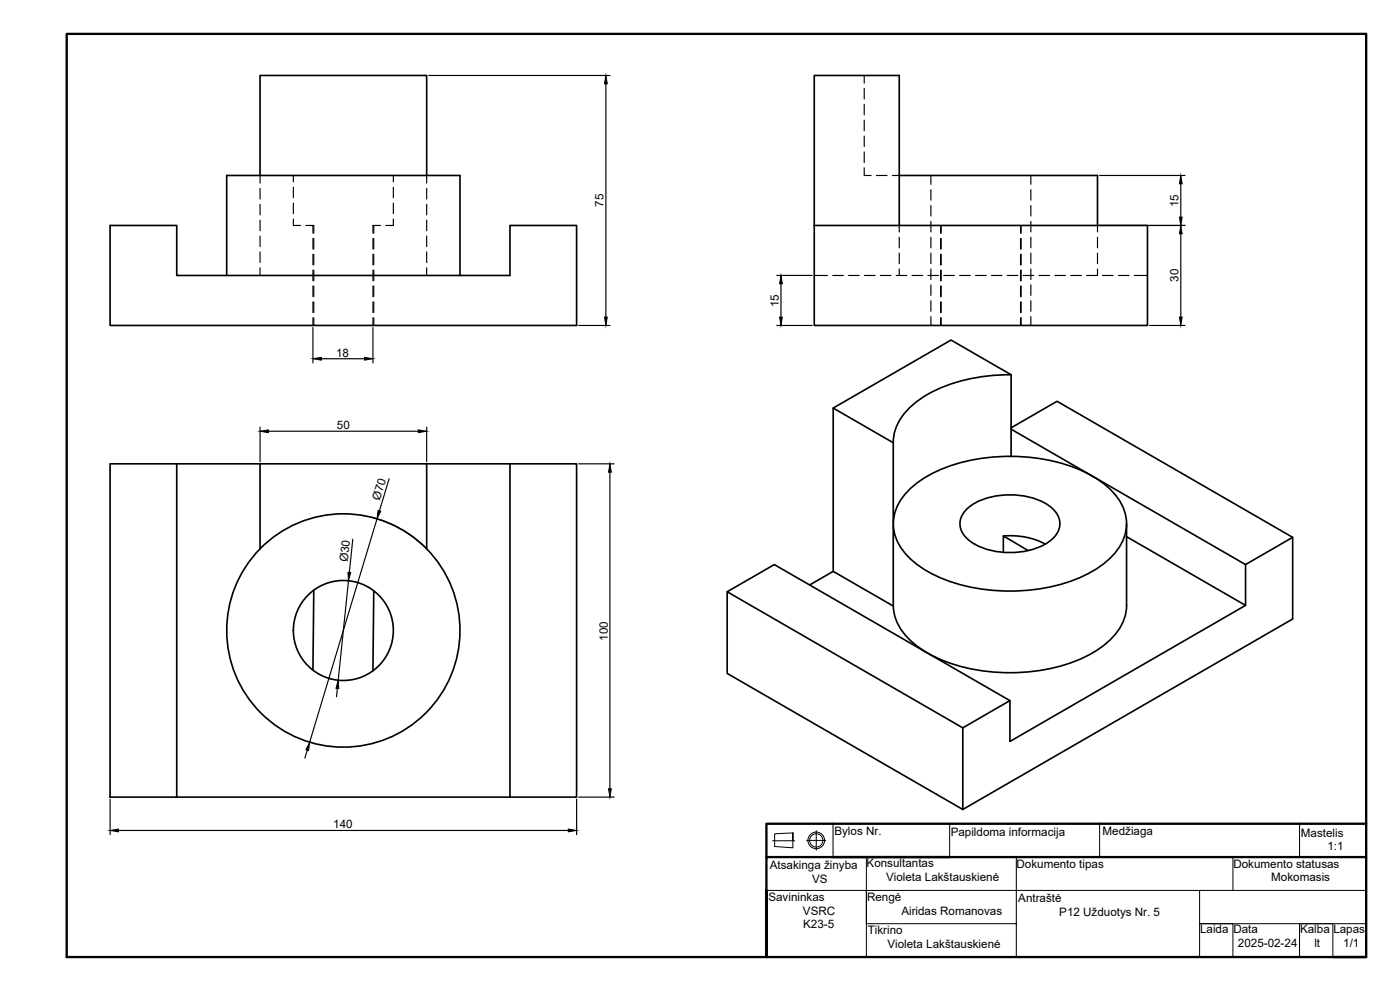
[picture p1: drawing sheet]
<svg xmlns="http://www.w3.org/2000/svg" width="420mm" height="297mm" viewBox="0 0 420 297" stroke-linecap="round" stroke-linejoin="round" font-family="sans-serif">
<!-- layer: MD_Visible -->
<g fill="none" stroke="#000" stroke-width=".5">
<path d="M78 52.6v-30h50v30M269.9 52.6h59.5v15M33 67.6h20v15.1h100v-15.1h20v30h-140zM244.4 67.6v-45h25.5v45M244.4 67.6h100v30h-100zM68 82.7v-30.1h70v30.1M303.4 112.4l-18-10.4-35.3 20.4M303.4 112.4v24.5M303.4 112.4a48.2 48.2 0 0 0-27.7 7.7 15.9 15.9 0 0 0-7.6 12.7M33 139.2h20v100h-20zM53 139.2h25M78 139.2h50v25.5"/>
<path d="M78 139.2v25.5M128 139.2h25M153 139.2h20v100h-20zM303.4 128.4l13.8-8 70.7 40.8-14.1 8.2-70.4-40.6M303.4 136.9a48.3 48.3 0 0 0-27.4 7.4 16.6 16.6 0 0 0-7.9 12.6M303.4 136.9a47.5 47.5 0 0 1 27.1 7.7 16.2 16.2 0 0 1 7.6 12.6 15.2 15.2 0 0 1-6.2 11.4 44.6 44.6 0 0 1-26 8.7 49.9 49.9 0 0 1-30-7.4 16.5 16.5 0 0 1-7.8-12.6M290.3 152.6a21.4 21.4 0 0 1 18.1-3.6 13.7 13.7 0 0 1 8.9 5.3 5.7 5.7 0 0 1-1.4 7.4 21.4 21.4 0 0 1-18.1 3.5 13.7 13.7 0 0 1-8.9-5.3 5.7 5.7 0 0 1 1.4-7.3zM338.1 157.1v24.5a15.1 15.1 0 0 1-6.1 11.5 44.4 44.4 0 0 1-26 8.7 49.9 49.9 0 0 1-30-7.4 16.5 16.5 0 0 1-7.9-12.6M78 164.7a35 35 0 0 1 50 0M78 164.7a35 35 0 0 0 .4 49.3 35 35 0 0 0 49.3 0 35 35 0 0 0 .3-49.3M94.2 177.1l-.3 24M112.2 177.3l-.3 24"/>
<path d="M218.2 177.6l14.2-8.2 70.7 40.8-14.2 8.2zM243 175.5l7.1-4.1 18 10.4M250.1 171.4v-49l18 10.4v49M301.1 160.8a22.7 22.7 0 0 1 12.6 2.5M308.6 165.2l-7.5-4.4v4.9M338.1 161l35.7 20.6-70.7 40.9v-12.3M373.8 169.4v12.2M387.9 161.2v24.5l-99 57.2-70.7-40.8v-24.5M288.9 218.4v24.5M53 239.2h100"/>
<circle cx="103" cy="189.2" r="15"/>
</g>
<!-- layer: MD_Hidden -->
<g fill="none" stroke="#000" stroke-width=".35">
<path d="M259.4 22.6v2.3M259.4 26.5v3.2M259.4 31.3v3.2M259.4 36.1v3.1M78 52.6v2.3M78 56.5v3.2M88 52.6v2M88 56.2v3.1M118 52.6v2M118 56.2v3.1M128 52.6v2.3M128 56.5v3.2"/>
<path d="M259.4 50.3v2.3h2M259.4 40.8v3.2M259.4 45.6v3.2M263 52.6h3.2M267.8 52.6h2.1M279.4 52.6v2.7M279.4 56.9v3.2M309.4 52.6v2.7M309.4 56.9v3.2M78 61.3v3.2M78 66.1v3.1M78 70.8v3.2"/>
<path d="M78 75.6v3.2M88 65.7v1.9h2.2M88 60.9v3.2M91.8 67.6h2.4v2.4M93.9 67.6v2.4M93.9 71.5v3.2M93.9 76.3v3.2M94.2 71.5v3.2M94.2 76.3v3.2M111.9 71.5v3.2M111.9 76.3v3.2M112.2 67.6v2.4"/>
<path d="M112.2 71.5v3.2M112.2 76.3v3.2M114.2 67.6h-2.3v2.4M118 65.7v1.9h-2.2M118 60.9v3.2M128 61.3v3.2M128 66.1v3.1M128 70.8v3.2M128 75.6v3.2M269.9 67.6v2M269.9 71.2v3.2M269.9 75.9v3.2"/>
<path d="M279.4 61.7v3.1M279.4 66.4v3.2M279.4 71.2v3.2M279.4 75.9v3.2M282.3 67.6v2.4M282.3 71.5v3.2M282.3 76.3v3.2M282.5 67.6v2.4M282.5 71.5v3.2M282.5 76.3v3.2M306.3 67.6v2.4M306.3 71.5v3.2"/>
<path d="M306.3 76.3v3.2M306.5 67.6v2.4M306.5 71.5v3.2M306.5 76.3v3.2M309.4 61.7v3.1M309.4 66.4v3.2M309.4 71.2v3.2M309.4 75.9v3.2M329.4 67.6v2M329.4 71.2v3.2M329.4 75.9v3.2M78 80.3v2.4"/>
<path d="M93.9 81.1v3.1M93.9 85.8v3.2M93.9 90.6v3.2M93.9 95.4v2.2M94.2 81.1v3.1M94.2 85.8v3.2M94.2 90.6v3.2M94.2 95.4v2.2M111.9 81.1v3.1M111.9 85.8v3.2M111.9 90.6v3.2M111.9 95.4v2.2"/>
<path d="M112.2 81.1v3.1M112.2 85.8v3.2M112.2 90.6v3.2M112.2 95.4v2.2M128 80.3v2.4M244.4 82.7h3.9M249.9 82.7h3.2M254.7 82.7h3.2M259.4 82.7h3.2M264.2 82.7h3.2M269 82.7h3.1M269.9 80.7v2"/>
<path d="M273.7 82.7h3.2M278.5 82.7h3.2M279.4 80.7v3.2M279.4 85.5v3.1M279.4 90.2v3.2M279.4 95v2.6M282.3 81.1v3.1M282.3 85.8v3.2M282.3 90.6v3.2M282.3 95.4v2.2M282.5 81.1v3.1M282.5 85.8v3.2"/>
<path d="M282.5 90.6v3.2M282.5 95.4v2.2M283.3 82.7h3.1M288 82.7h3.2M292.8 82.7h3.2M297.6 82.7h3.1M302.3 82.7h3.2M306.3 81.1v3.1M306.3 85.8v3.2M306.3 90.6v3.2M306.3 95.4v2.2M306.5 81.1v3.1"/>
<path d="M306.5 85.8v3.2M306.5 90.6v3.2M306.5 95.4v2.2M307.1 82.7h3.2M309.4 80.7v3.2M309.4 85.5v3.1M309.4 90.2v3.2M309.4 95v2.6M311.8 82.7h3.2M316.6 82.7h3.2M321.4 82.7h3.1M326.1 82.7h3.2"/>
<path d="M329.4 80.7v2M330.9 82.7h3.2M335.7 82.7h3.1M340.4 82.7h4"/>
</g>
<!-- layer: 0 -->
<g fill="none" stroke="#000" stroke-width=".3">
<path d="M20 10.2h390v277h-390zM231.9 252.3h6.6M238 249.9l-5.5 .3v3.8l5.5 .4v-4.5v2.4M242.1 252.2h5.7M245 249.2v5.9M250 247.2v10M260 257.2v10M285 247.2v10M305 257.2v10h105M330 247.2v10M370 257.2v10M390 247.2v10"/>
<path d="M230 267.2h30v20h45v-10h-45v-10h45v10M360 267.2v10h10v10h20v-10h20M360 287.2v-10h40v10"/>
<circle cx="245" cy="252.1" r="2"/>
<circle cx="245" cy="252.1" r="2.5"/>
</g>
<path d="M410 247.2v40h-180h180" fill="none" stroke="#000" stroke-width=".5"/>
<path d="M20 10.2h390v277h-390zM250 257.2h35M410 257.2h-180v30v-20M410 247.2h-180v10M400 287.2h10" fill="none" stroke="#000" stroke-width=".7"/>
<!-- layer: matmenu -->
<g fill="none" stroke="#000" stroke-width=".35">
<path d="M128.7 22.6h54.4M181.8 25.1v70M330 52.6h25.6M354.4 55.1v10M330 67.6h25.6M354.4 70.1v25M93.9 98.3v10.6M111.9 98.3v10.6M173.7 97.6h9.4M233.1 82.6h10.6M233.1 97.6h10.6M234.4 85.1v10"/>
<path d="M345 97.6h10.6M96.4 107.6h13M78 128.1v10.4M80.5 129.4h45M128 128.1v10.4M173.7 139.2h10.6M111.9 155.3a35 35 0 0 1 15.7 8.9M113.1 155.7l-20.2 67M116.8 143.7l-2.9 9.6M183 141.7v95M104.6 174.3l-3.1 29.8M105.9 161.8l-1.1 10"/>
<path d="M101.2 206.6l-.2 2.5M33 239.8v10.6M92.2 225.1l-.7 2.4M173 239.8v10.6M173.7 239.2h10.6M35.5 249.2h135"/>
</g>
<g fill="#000" stroke="#000" stroke-width=".3">
<path d="M181.8 22.6l.5 2.5h-.9zM354.4 52.6l.4 2.5h-.8zM354.4 67.6l.4 2.5h-.8zM354 65.1h.8l-.4 2.5zM181.4 95.1h.9l-.5 2.5zM234.4 82.6l.4 2.5h-.8zM234 95.1h.8l-.4 2.5zM354 95.1h.8l-.4 2.5zM93.9 107.6l2.5-.4v.9zM109.4 107.2l2.5 .4-2.5 .5zM78 129.4l2.5-.4v.8zM125.5 129l2.5 .4-2.5 .4z"/>
<path d="M113.5 153.1l.8 .3-1.2 2.3zM183 139.2l.5 2.5h-.9zM104.4 171.7l.9 .1-.7 2.5zM101.5 204.1l.2 2.5-.9-.1zM92.9 222.7l-.3 2.5-.8-.3zM182.6 236.7h.9l-.5 2.5zM33 249.2l2.5-.5v.9zM170.5 248.7l2.5 .5-2.5 .4z"/>
</g>
<g font-size="3.5">
<text x="181.2" y="62.1" transform="rotate(-90 181.2 62.1)">75</text>
<text x="353.7" y="62.2" transform="rotate(-90 353.7 62.2)">15</text>
<text x="353.7" y="84.6" transform="rotate(-90 353.7 84.6)">30</text>
<text x="233.7" y="92.2" transform="rotate(-90 233.7 92.2)">15</text>
<text x="100.9" y="107">18</text>
<text x="101.1" y="128.7">50</text>
<text x="114" y="150.2" transform="rotate(-73 114 150.2)">Ø70</text>
<text x="104.4" y="168.7" transform="rotate(-84 104.4 168.7)">Ø30</text>
<text x="182.4" y="192.2" transform="rotate(-90 182.4 192.2)">100</text>
<text x="100" y="248.5">140</text>
<text x="250.4" y="250.6">Bylos Nr.</text>
<text x="285.3" y="250.8">Papildoma informacija</text>
<text x="330.9" y="250.5">Medžiaga</text>
<text x="390.4" y="251">Mastelis</text>
<text x="398.4" y="255.2">1:1</text>
<text x="231" y="260.6">Atsakinga žinyba</text>
<text x="260.1" y="260.2">Konsultantas</text>
<text x="305.1" y="260.5">Dokumento tipas</text>
<text x="370.2" y="260.3">Dokumento statusas</text>
<text x="243.8" y="264.8">VS</text>
<text x="265.9" y="264.4">Violeta Lakštauskienė</text>
<text x="381.5" y="264.5">Mokomasis</text>
<text x="230.6" y="270.2">Savininkas</text>
<text x="241" y="274.4">VSRC</text>
<text x="260.2" y="270.2">Rengė</text>
<text x="270.5" y="274.4">Airidas Romanovas</text>
<text x="305.6" y="270.6">Antraštė</text>
<text x="317.9" y="274.8">P12 Užduotys Nr. 5</text>
<text x="241" y="278.6">K23-5</text>
<text x="260.4" y="280.2">Tikrino</text>
<text x="360.2" y="280">Laida</text>
<text x="370.2" y="280">Data</text>
<text x="390.2" y="280">Kalba</text>
<text x="400.2" y="280">Lapas</text>
<text x="266.3" y="284.4">Violeta Lakštauskienė</text>
<text x="371.5" y="284.2">2025-02-24</text>
<text x="394.5" y="284.2">lt</text>
<text x="403.1" y="284.2">1/1</text>
</g>
</svg>
